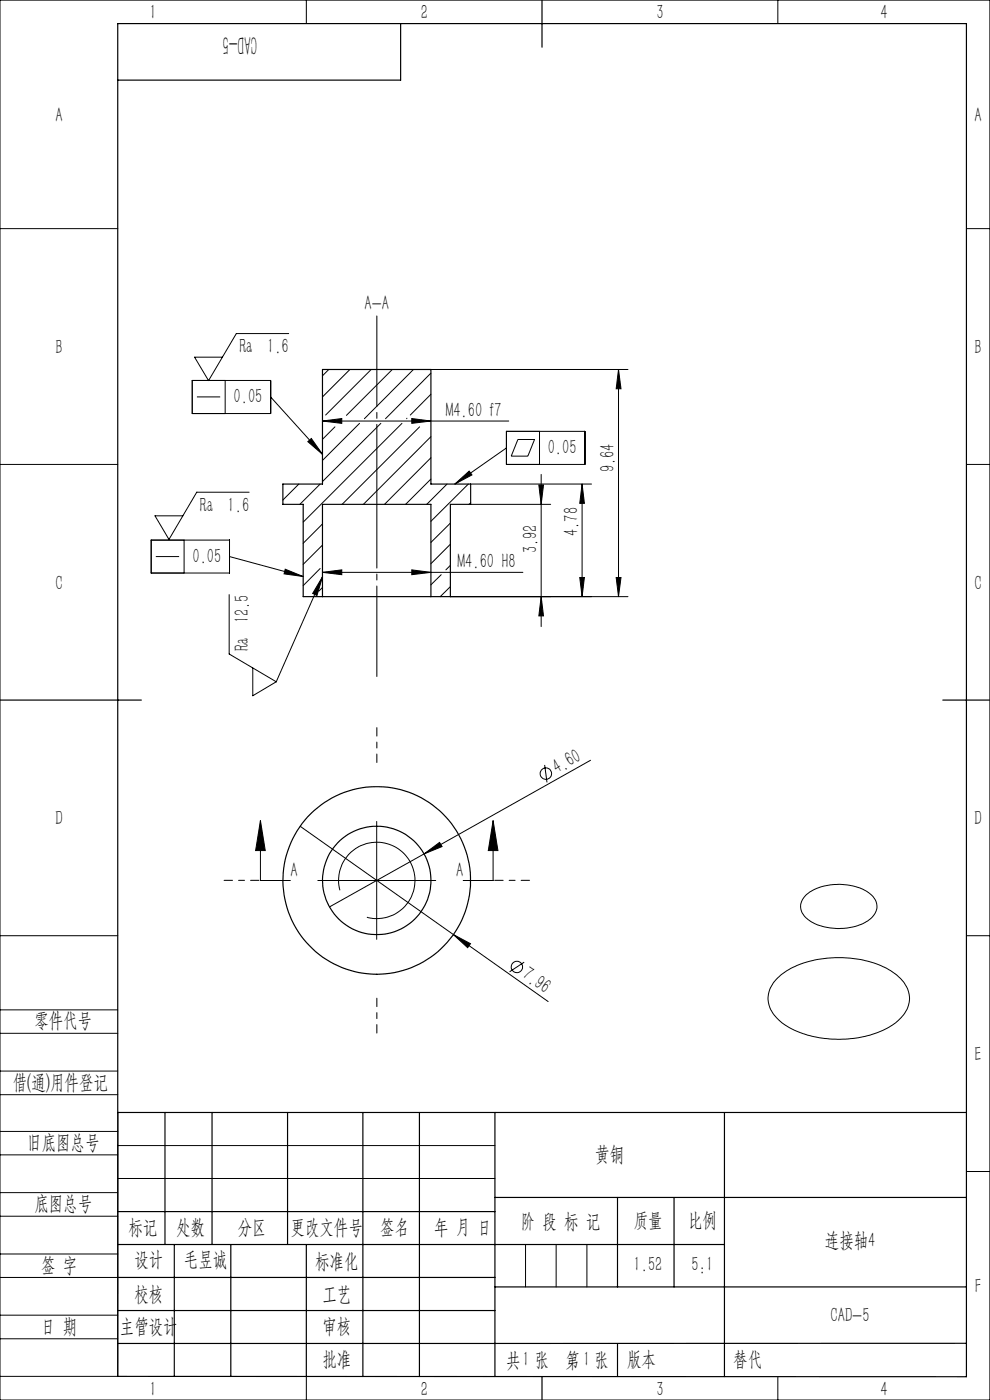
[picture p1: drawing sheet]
<svg xmlns="http://www.w3.org/2000/svg" width="210mm" height="297mm" viewBox="0 0 210 297" stroke-linecap="round" stroke-linejoin="round" font-family="sans-serif">
<g fill="none" stroke="#000" stroke-width=".21">
<path d="M0 0h210v297h-210zM65 0v5M165 0v5M0 48.5h25M205 48.5h5M61.2 70.8h-11.1l-5.9 9.9-2.9-4.9h5.9M69.7 78.4l-1.3 1.3M74.2 78.4l-5.8 5.8M78.7 78.4l-9.6 9.6M83.2 78.4l-9.7 9.7M87.7 78.4l-10.4 10.4M91.4 78.4h41.8"/>
<path d="M91.4 79.2l-9.6 9.6M131.2 78.4v48.2M131.2 78.4l.5 4.1h-1zM0 98.5h25M40.8 80.7h16.6v7h-16.6zM41.8 84.2h4.9M47.8 80.7v7M57.4 84.2l11 12.2M65.3 93.7l.7-.7 2.4 3.4zM68.4 89.3l4.1-.5v1zM68.4 89.3h39.5M71 90.6l-2.6 2.6"/>
<path d="M76.3 89.8l-7.9 7.9M80.8 89.8l-12.4 12.4M85.3 89.8l-21 21M86.3 88.7v.1M87.3 88.8l4.1 .5-4.1 .5zM89 90.6l-16.4 16.4M91.4 83.6l-4.4 4.4M91.4 92.6l-14.3 14.4M91.4 97.1l-9.8 9.9M107.4 91.5h16.6v7h-16.6zM107.4 95l-10.9 7.7M109.9 93.2h3.5l-1.4 3.6h-3.6z"/>
<path d="M114.4 91.5v7M205 98.5h5M32.1 114.6h16.6v7h-16.6zM33.1 118.1h4.9M39.1 114.6v7M48.7 118.1l15.6 4.2M52.8 104.4h-11.1l-5.9 10-2.9-5h5.9M63.4 102.7l-3.4 3.4M67.9 102.7l-4.3 4.3M68.4 111.2l-4.1 4M68.4 115.6l-4.1 4.1M91.4 101.6l-5.4 5.4"/>
<path d="M94.8 102.7l-4.3 4.3M95.5 120l-.9 .9M95.5 111l-4.1 4.1M95.5 115.5l-4.1 4.1M96.5 102.7l3-2.8 .6 .8zM99.3 102.7l-7.9 7.9M99.8 102.7h25.7M99.8 106.7l-.3 .3M99.8 107h17M114.3 102.9h1l-.5 4.1zM114.8 100.6v32.3M123.5 102.7v23.9"/>
<path d="M123.5 102.7l.5 4.1h-1zM48.6 126.1v12.6l10 5.9M60.5 120.8l3.8 1.5-4-.6zM67.9 120.6l-3.6 3.6M68.4 122.4l-1.2 3.9-.9-.4zM68.4 121.4l4.1-.5v1zM68.4 121.4h42.5M68.4 120.1v.1M68.4 124.6l-.8 .8M68.4 122.4l-9.8 22.2M87.3 120.9l4.1 .5-4.1 .5zM93.6 121.9l-2.2 2.2"/>
<path d="M95.5 126.6h37.7M95.5 124.5l-2.1 2.1M114.8 126.6l.5 4.1h-1zM123 122.5h1l-.5 4.1zM130.7 122.5h1l-.5 4.1zM53.6 141.7v5.9l5-3M55.2 174.1l1.1 6.3h-2.1zM55.2 174.1v12.7h6.4M63.7 175.3l52.6 37.2M79.9 174.3v25M104.6 174.1l1 6.3h-2zM104.6 174.1v12.7h-6.4"/>
<path d="M115.5 162.3l.5 3.7M125.3 161.3l-35.3 19.8M0 198.5h25M67.4 186.8h25M72.1 188.9a8.1 8.1 0 0 1 7.1-10.2 8.1 8.1 0 0 1 8.8 8.8 8.1 8.1 0 0 1-10.2 7.1M90 181.1l3.2-2.4 .6 .9zM90 181.1l-20.1 11.3M96.2 198.3l3.6 1.9-.6 .8zM171.1 189.8a11.8 11.8 0 0 1 13.6-.1 3.2 3.2 0 0 1-.4 5.5 11.9 11.9 0 0 1-13.1-.3 3.1 3.1 0 0 1-.1-5.1zM205 198.5h5M0 214.2h25M0 219.2h25"/>
<path d="M111.2 204.1l-3.1 2.1M164.7 207.7a18.1 18.1 0 0 1 12.4-4.5 20.4 20.4 0 0 1 13.2 3.7 5.8 5.8 0 0 1 1.5 8.1 14.6 14.6 0 0 1-9.3 5.1 22.3 22.3 0 0 1-16.6-3.1 6.3 6.3 0 0 1-2.8-6.3l.4-1.2zM0 232.2h25M0 227.2h25M25 236v56h-25M0 245h25M0 240h25M0 258h25M0 253h25M25 243h80M25 250h80M205 248.5h5"/>
<path d="M0 271h25M0 266h25M0 279h25M111.5 264v9M118 264v9M124.5 264v9M0 284h25M65 292.1v4.9M153.7 292h.1M165 292v5"/>
<circle cx="115.8" cy="164.1" r="1.21"/>
<circle cx="109.7" cy="205.1" r="1.21"/>
</g>
<path d="M79.9 143.5v-76.5" fill="none" stroke="#000" stroke-width=".21" stroke-dasharray="30.5 1.3 1.3 1.3" stroke-dashoffset="11.3"/>
<g fill="none" stroke="#000" stroke-width=".25">
<path d="M85 5v12h-60M115 0v10M68.4 126.6h23M68.4 126.6h-4.1v-19.6h-4.3v-4.3h8.4v-24.3h23v24.3h8.4v4.3h-4.3v19.6h-4.1M68.4 126.6v-19.6h23v19.6M0 148.5h30M200 148.5h10M25 236h180M35 236v28M45 236v28M61 236v28M77 236v56"/>
<path d="M89 236v56M105 236v56M153.7 236v56M25 257h80M105 254h100M131 254v19M143 254v19M25 264h128.7M25 271h80M25 278h80M37 264v28M49 264v28"/>
<path d="M65 264.1v28M105 273h100M25 292l180 .1v-287.1h-180v287M115 292v5M131 285v7M205 285h-180"/>
<circle cx="79.9" cy="186.8" r="19.9"/>
<circle cx="79.9" cy="186.8" r="11.5"/>
</g>
<path d="M79.9 161.8v-7.4M54.9 186.8h-7.4M104.9 186.8h7.4M79.9 211.8v7.4" fill="none" stroke="#000" stroke-width=".21" stroke-dasharray="30.5 1.3 1.3 1.3" stroke-dashoffset="28.7"/>
<g fill="#000">
<path d="M68.4 122.4l-1.2 3.9-.9-.4zM90 181.1l3.2-2.4 .6 .9zM96.2 198.3l3.6 1.9-.6 .8z"/>
<path d="M65.3 93.7l.7-.7 2.4 3.4zM60.5 120.8l3.8 1.5-4-.6zM96.5 102.7l3-2.8 .6 .8z"/>
<path d="M68.4 89.3l4.1-.5v1zM87.3 88.8l4.1 .5-4.1 .5zM68.4 121.4l4.1-.5v1zM87.3 120.9l4.1 .5-4.1 .5z"/>
<path d="M114.3 102.9h1l-.5 4.1zM114.8 126.6l.5 4.1h-1z"/>
<path d="M123 122.5h1l-.5 4.1zM123.5 102.7l.5 4.1h-1zM130.7 122.5h1l-.5 4.1zM131.2 78.4l.5 4.1h-1z"/>
<path d="M104.6 174.1l1 6.3h-2zM55.2 174.1l1.1 6.3h-2.1z"/>
</g>
<text font-size="5.6" x="54.6" y="7.6" transform="rotate(-180 54.6 7.6)">CAD-5</text>
<g font-size="4.4">
<text x="31.7" y="4.1">1</text>
<text x="89.2" y="4.1">2</text>
<text x="139.2" y="4.1">3</text>
<text x="186.7" y="4.1">4</text>
<text x="11.7" y="25.9">A</text>
<text x="206.7" y="25.9">A</text>
<text x="77.3" y="65.8">A-A</text>
<text x="11.7" y="75.1">B</text>
<text x="50.8" y="74.9">Ra 1.6</text>
<text x="206.7" y="75.1">B</text>
<text x="49.5" y="85.5">0.05</text>
<text x="94.5" y="88.4">M4.60 f7</text>
<text x="116.2" y="96.3">0.05</text>
<text x="130.4" y="100.2" transform="rotate(-90 130.4 100.2)">9.64</text>
<text x="42.4" y="108.5">Ra 1.6</text>
<text x="122.6" y="113.7" transform="rotate(-90 122.6 113.7)">4.78</text>
<text x="40.8" y="119.3">0.05</text>
<text x="113.9" y="117.4" transform="rotate(-90 113.9 117.4)">3.92</text>
<text x="11.7" y="125.1">C</text>
<text x="97.1" y="120.5">M4.60 H8</text>
<text x="206.7" y="125.1">C</text>
<text x="52.8" y="138.1" transform="rotate(-90 52.8 138.1)">Ra 12.5</text>
<text x="118.2" y="164.3" transform="rotate(-29 118.2 164.3)">4.60</text>
<text x="11.7" y="175.1">D</text>
<text x="206.7" y="175.1">D</text>
<text x="61.6" y="186.1">A</text>
<text x="96.8" y="186.1">A</text>
<text x="110.5" y="207.3" transform="rotate(35 110.5 207.3)">7.96</text>
<text x="7.3" y="217.9">零件代号</text>
<text x="206.7" y="225.1">E</text>
<text x="2.7" y="231">借(通)用件登记</text>
<text x="5.8" y="243.7">旧底图总号</text>
<text x="126.3" y="246.2">黄铜</text>
<text x="7.3" y="256.8">底图总号</text>
<text x="27.2" y="261.9">标记</text>
<text x="37.3" y="261.9">处数</text>
<text x="50.5" y="261.9">分区</text>
<text x="61.7" y="261.9">更改文件号</text>
<text x="80.6" y="261.9">签名</text>
<text x="92.1" y="261.9">年 月 日</text>
<text x="110.5" y="260.4">阶 段 标 记</text>
<text x="134.4" y="260.4">质量</text>
<text x="145.9" y="260.4">比例</text>
<text x="8.7" y="269.8">签 字</text>
<text x="28.5" y="268.7">设计</text>
<text x="39" y="268.7">毛昱诚</text>
<text x="66.9" y="269.1">标准化</text>
<text x="134.4" y="269.7">1.52</text>
<text x="146.7" y="269.7">5:1</text>
<text x="175" y="264.6">连接轴4</text>
<text x="28.5" y="275.9">校核</text>
<text x="68.4" y="275.9">工艺</text>
<text x="206.8" y="274.4">F</text>
<text x="176.2" y="280.6">CAD-5</text>
<text x="8.7" y="282.9">日 期</text>
<text x="25.4" y="282.9">主管设计</text>
<text x="68.4" y="282.8">审核</text>
<text x="68.4" y="289.9">批准</text>
<text x="107.3" y="289.9">共 张</text>
<text x="110.8" y="289.9">1</text>
<text x="120" y="289.9">第 张</text>
<text x="123.7" y="289.9">1</text>
<text x="133" y="289.9">版本</text>
<text x="155.6" y="289.9">替代</text>
<text x="31.7" y="296.1">1</text>
<text x="89.2" y="296.1">2</text>
<text x="139.2" y="296.1">3</text>
<text x="186.7" y="296.1">4</text>
</g>
</svg>
